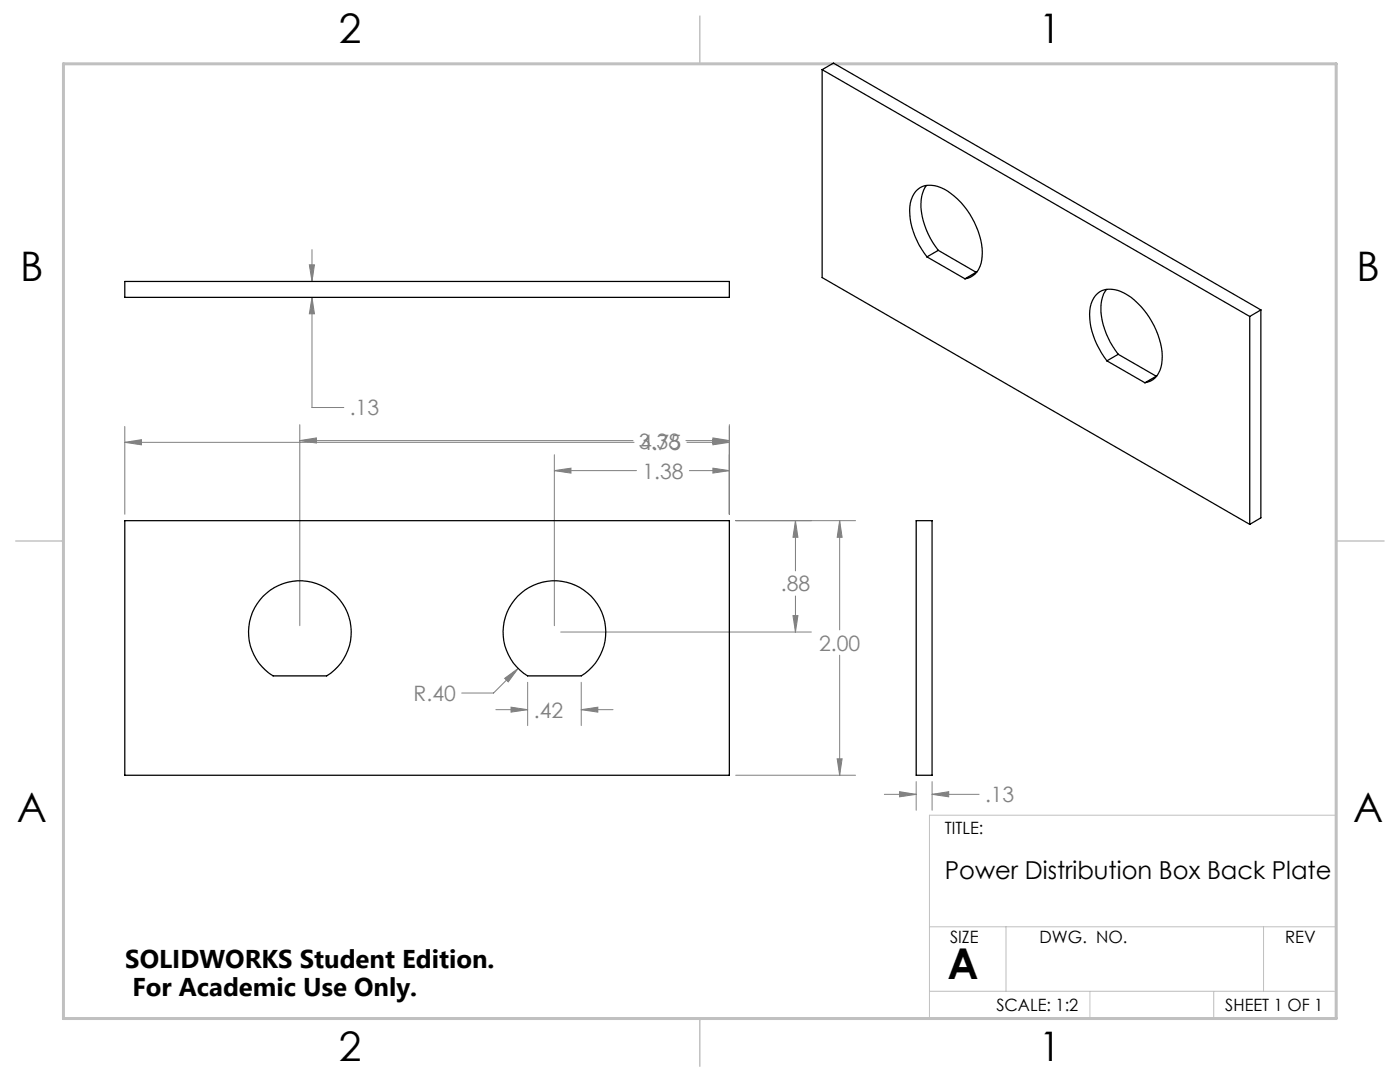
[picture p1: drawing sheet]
<svg xmlns="http://www.w3.org/2000/svg" width="279mm" height="216mm" viewBox="0 0 279 216" stroke-linecap="round" stroke-linejoin="round" font-family="sans-serif">
<g fill="none" stroke="#808080" stroke-width=".2">
<path d="M61.7 52.8h1.1l-.5 3.4zM62.3 59.3l.5 3.3h-1.1zM62.3 59.3v22h6.3M62.3 49.8v6.4M24.9 88.3l3.3-.6v1.1zM24.9 85.1v17.5M24.9 88.3h101.6M59.8 87.9l3.3-.5v1zM59.8 84.7v40.1M59.8 87.9h66.5M110.6 93.9l3.3-.5v1zM110.6 90.7v34.1"/>
<path d="M110.6 93.9h16.4M136.9 87.9h8.7M137.1 88.3h8.5M137.6 93.9h8M142.3 87.7l3.3 .6-3.3 .5zM142.3 93.4l3.3 .5-3.3 .5zM142.3 87.4l3.3 .5-3.3 .5zM145.6 84.7v17.9M146.8 103.9h23.9M158.7 103.9l.5 3.3h-.9zM158.7 103.9v10M158.7 118.9v7.2"/>
<path d="M167.6 103.9l.5 3.3h-1zM167.6 103.9v21.8M100.7 135.4l2.7-2-2 2.7zM103.4 133.4l-4.9 4.9h-6.4M105.3 136.1v8.7M111.9 126.1h50M116 136.1v8.7M158.3 122.8h.9l-.5 3.3zM167.6 130.7v24M99 141.6h6.3M102 141.1l3.3 .5-3.3 .5zM116 141.6l3.3-.5v1z"/>
<path d="M116 141.6h6.3M146.8 154.7h23.9M167.1 151.4h1l-.5 3.3zM176.5 158.5h6.3M179.5 158l3.3 .5-3.3 .5zM182.8 156v5.7M186 158.5l3.3-.5v1zM186 156v5.7M186 158.5h9.4"/>
</g>
<path d="M266.7 153.3v49.9h-240M266.7 162.7h-81.2v40.5M185.5 197.8h81.2M185.5 184.9h81.2M200.8 184.9v12.9M217.5 197.8v5.4M242.2 197.8v5.4M252.2 184.9v12.9" fill="none" stroke="#c0c0c0" stroke-width=".2"/>
<path d="M139.7 3.2v9.5M3.1 107.9h9.6M266.7 107.9h9.5M139.7 203.2v9.6" fill="none" stroke="#c0c0c0" stroke-width=".3"/>
<path d="M12.7 12.7h254v190.5h-254z" fill="none" stroke="#c0c0c0" stroke-width=".6"/>
<path d="M24.9 88.3l3.3-.6v1.1zM142.3 87.7l3.3 .6-3.3 .5zM167.6 103.9l.5 3.3h-1zM167.1 151.4h1l-.5 3.3zM100.7 135.4l.7 .7 2-2.7zM110.6 93.9l3.3-.5v1zM142.3 93.4l3.3 .5-3.3 .5zM158.3 122.8h.9l-.5 3.3zM158.7 103.9l.5 3.3h-.9zM102 141.1l3.3 .5-3.3 .5zM116 141.6l3.3-.5v1zM142.3 87.4l3.3 .5-3.3 .5zM59.8 87.9l3.3-.5v1zM179.5 158l3.3 .5-3.3 .5zM186 158.5l3.3-.5v1zM62.3 59.3l.5 3.3h-1.1zM61.7 52.8h1.1l-.5 3.4z" fill="#808080"/>
<g fill="none" stroke="#000" stroke-width=".25">
<path d="M164.1 13.9l85.3 49.2M164.1 13.9v41.5l85.3 49.2M164.1 13.9l2.2-1.3 85.3 49.2M184.9 37a8.2 8.2 0 0 0-.6 7.1l.6 1.7 .8 1.8 1.6 2.4M24.9 56.2h120.7v3.1h-120.7zM185 51.3a14.7 14.7 0 0 1-3.3-10.8 4 4 0 0 1 5.4-3.3 14 14 0 0 1 7.7 8 10.8 10.8 0 0 1 .8 8 3.7 3.7 0 0 1-3 2.4M185 51.3l7.6 4.3M187.3 50l7.5 4.3M187.3 50l-2.3 1.3M194.8 54.3l-2.2 1.3M194.8 54.3h.1M220.8 57.7a7.2 7.2 0 0 0-.8 6.2 17.2 17.2 0 0 0 3.2 6.8"/>
<path d="M220.9 72a14.8 14.8 0 0 1-3.3-10.8 4 4 0 0 1 5.4-3.3 14.2 14.2 0 0 1 7.8 8 10.8 10.8 0 0 1 .7 8 3.7 3.7 0 0 1-3 2.5M220.9 72l7.6 4.4M223.2 70.7l-2.3 1.3M223.2 70.7l7.6 4.4M230.8 75.1l-2.3 1.3M230.8 75.1h.1M249.4 63.1v41.5M251.6 61.8l-2.2 1.3M251.6 61.8v41.5l-2.2 1.3M24.9 103.9h120.7v50.8h-120.7zM52.5 119a10.2 10.2 0 0 1 15.3 .7 10.2 10.2 0 0 1-2.6 15.2h-10.7a10.2 10.2 0 0 1-2-15.9zM103.3 119a10.2 10.2 0 0 1 15.3 .7 10.2 10.2 0 0 1-2.6 15.2h-10.7a10.2 10.2 0 0 1-2-15.9z"/>
<path d="M182.8 103.9h3.2v50.8h-3.2z"/>
</g>
<text font-size="8.5" x="189.1" y="195.4">A</text>
<g font-size="8.1">
<text x="67.6" y="8.5">2</text>
<text x="207.3" y="8.5">1</text>
<text x="4" y="56.2">B</text>
<text x="270.7" y="56.2">B</text>
<text x="3.3" y="164.1">A</text>
<text x="270" y="164.1">A</text>
<text x="67.6" y="211.7">2</text>
<text x="207.3" y="211.7">1</text>
</g>
<g font-size="5.1">
<text x="25" y="193.2">SOLIDWORKS Student Edition.</text>
<text x="26.4" y="198.8">For Academic Use Only.</text>
</g>
<text font-size="4.9" x="188.6" y="175.4">Power Distribution Box Back Plate</text>
<g font-size="4.2" fill="#808080">
<text x="69.8" y="82.9">.13</text>
<text x="127.5" y="89.5">3.38</text>
<text x="127.7" y="89.8">4.75</text>
<text x="128.2" y="95.5">1.38</text>
<text x="155.8" y="118">.88</text>
<text x="163.5" y="129.8">2.00</text>
<text x="82.5" y="139.9">R.40</text>
<text x="106.6" y="143.2">.42</text>
<text x="196.6" y="160.1">.13</text>
</g>
<g font-size="3.4">
<text x="188.6" y="166.3">TITLE:</text>
<text x="189.6" y="188.1">SIZE</text>
<text x="207.5" y="188.1">DWG. NO.</text>
<text x="256.5" y="188.2">REV</text>
<text x="198.8" y="201.7">SCALE: 1:2</text>
<text x="244.5" y="201.7">SHEET 1 OF 1</text>
</g>
</svg>
